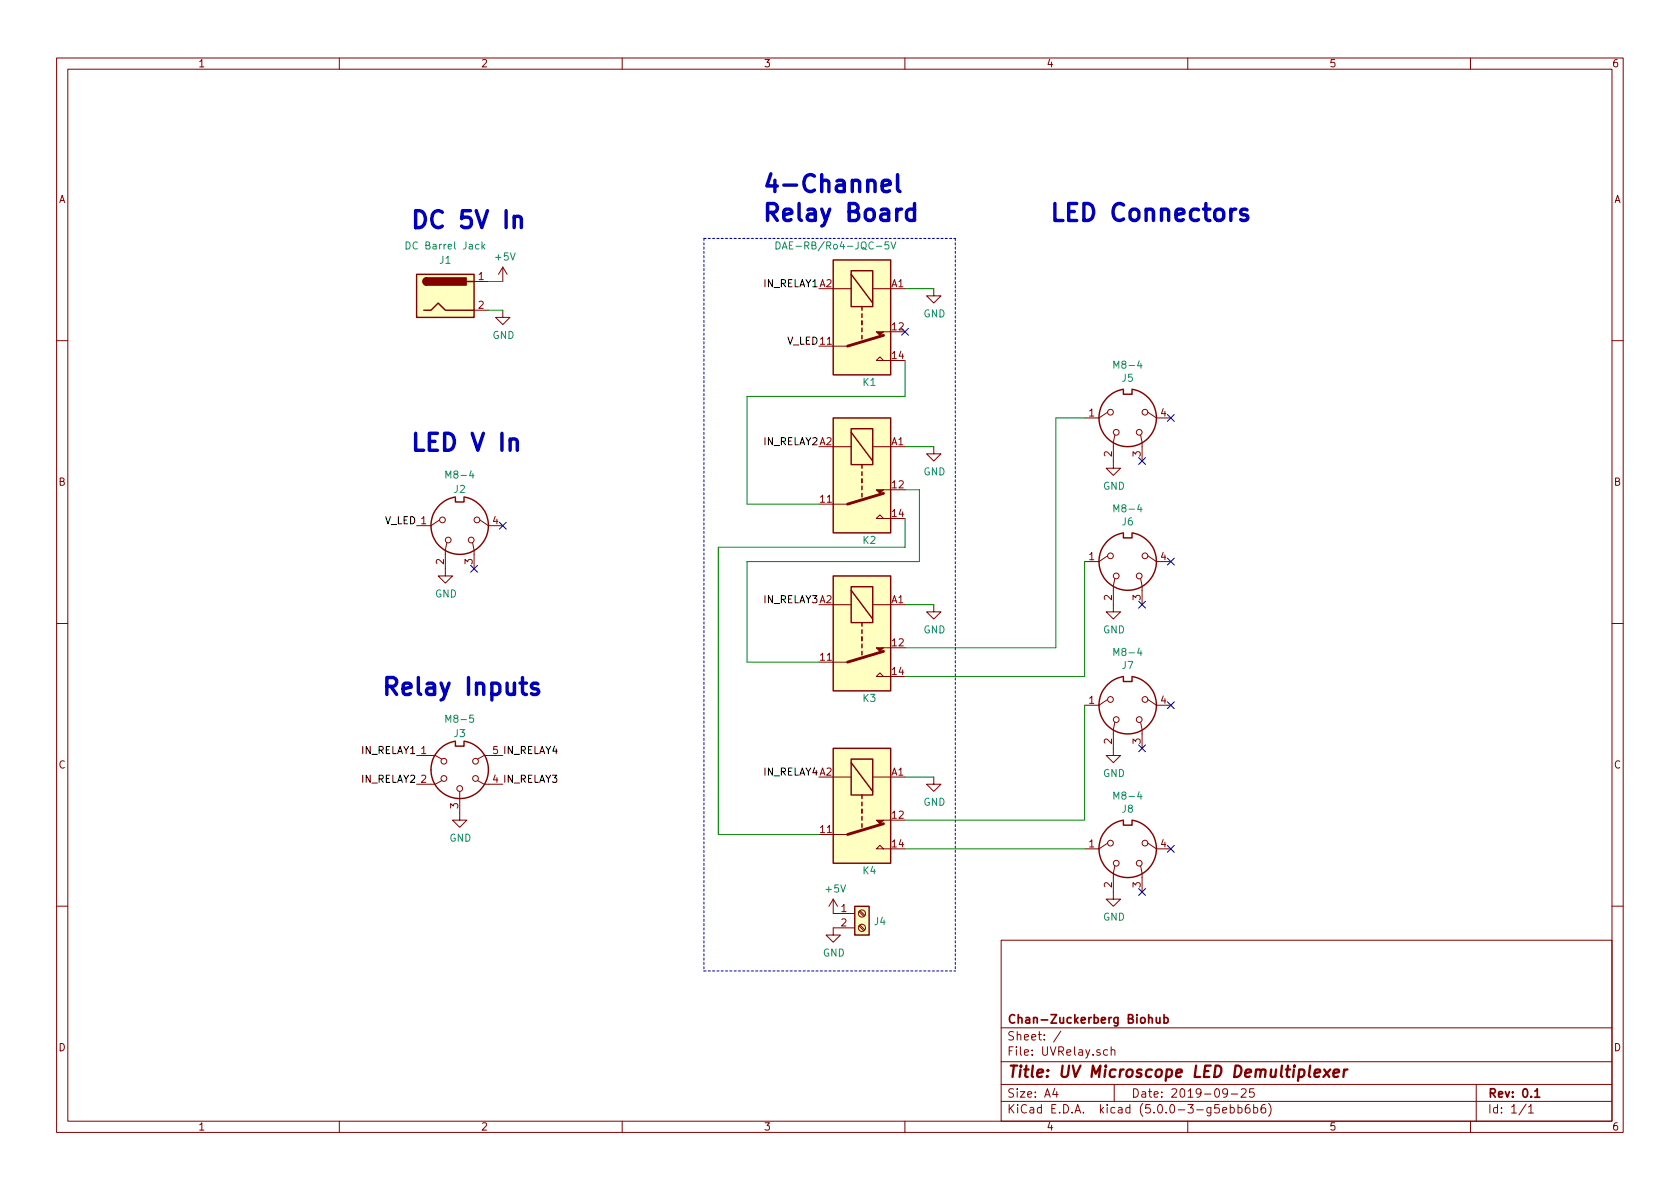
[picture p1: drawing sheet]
EESchema Schematic File Version 4
LIBS:UVRelay-cache
EELAYER 26 0
EELAYER END
$Descr A4 11693 8268
encoding utf-8
Sheet 1 1
Title "UV Microscope LED Demultiplexer"
Date "2019-09-25"
Rev "0.1"
Comp "Chan-Zuckerberg Biohub"
Comment1 ""
Comment2 ""
Comment3 ""
Comment4 ""
$EndDescr
$Comp
L Relay:FINDER-32.21-x000 K1
U 1 1
P 6000 2200
F 0 "K1" V 6450 2200 50  0000 L CNN
F 1 " DAE-RB/Ro4-JQC-5V" V 5500 1550 50  0000 L CNN
F 2 "Relay_THT:Relay_SPST_Finder_32.21-x300" H 7270 2170 50  0001 C CNN
F 3 "https://gfinder.findernet.com/assets/Series/355/S32EN.pdf" H 6000 2200 50  0001 C CNN
	1    6000 2200
	0    1    1    0   
$EndComp
$Comp
L Relay:FINDER-32.21-x000 K2
U 1 1
P 6000 3300
F 0 "K2" V 6450 3300 50  0000 L CNN
F 1 "FINDER-32.21-x000" V 6430 3255 50  0001 L CNN
F 2 "Relay_THT:Relay_SPST_Finder_32.21-x300" H 7270 3270 50  0001 C CNN
F 3 "https://gfinder.findernet.com/assets/Series/355/S32EN.pdf" H 6000 3300 50  0001 C CNN
	1    6000 3300
	0    1    1    0   
$EndComp
$Comp
L Relay:FINDER-32.21-x000 K3
U 1 1
P 6000 4400
F 0 "K3" V 6450 4400 50  0000 L CNN
F 1 "FINDER-32.21-x000" V 6430 4355 50  0001 L CNN
F 2 "Relay_THT:Relay_SPST_Finder_32.21-x300" H 7270 4370 50  0001 C CNN
F 3 "https://gfinder.findernet.com/assets/Series/355/S32EN.pdf" H 6000 4400 50  0001 C CNN
	1    6000 4400
	0    1    1    0   
$EndComp
$Comp
L Relay:FINDER-32.21-x000 K4
U 1 1
P 6000 5600
F 0 "K4" V 6450 5600 50  0000 L CNN
F 1 "FINDER-32.21-x000" V 6430 5555 50  0001 L CNN
F 2 "Relay_THT:Relay_SPST_Finder_32.21-x300" H 7270 5570 50  0001 C CNN
F 3 "https://gfinder.findernet.com/assets/Series/355/S32EN.pdf" H 6000 5600 50  0001 C CNN
	1    6000 5600
	0    1    1    0   
$EndComp
$Comp
L Connector:Barrel_Jack J1
U 1 1
P 3100 2050
F 0 "J1" H 3100 2300 50  0000 C CNN
F 1 "DC Barrel Jack" H 3100 2400 50  0000 C CNN
F 2 "" H 3150 2010 50  0001 C CNN
F 3 "~" H 3150 2010 50  0001 C CNN
	1    3100 2050
	1    0    0    -1  
$EndComp
$Comp
L Connector:DIN-4 J5
U 1 1
P 7850 2900
F 0 "J5" H 7850 2626 50  0000 C CNN
F 1 "M8-4" H 7850 2535 50  0000 C CNN
F 2 "" H 7850 2900 50  0001 C CNN
F 3 "http://www.mouser.com/ds/2/18/40_c091_abd_e-75918.pdf" H 7850 2900 50  0001 C CNN
	1    7850 2900
	1    0    0    1   
$EndComp
$Comp
L Connector:DIN-4 J6
U 1 1
P 7850 3900
F 0 "J6" H 7850 3626 50  0000 C CNN
F 1 "M8-4" H 7850 3535 50  0000 C CNN
F 2 "" H 7850 3900 50  0001 C CNN
F 3 "http://www.mouser.com/ds/2/18/40_c091_abd_e-75918.pdf" H 7850 3900 50  0001 C CNN
	1    7850 3900
	1    0    0    1   
$EndComp
$Comp
L Connector:DIN-4 J7
U 1 1
P 7850 4900
F 0 "J7" H 7850 4626 50  0000 C CNN
F 1 "M8-4" H 7850 4535 50  0000 C CNN
F 2 "" H 7850 4900 50  0001 C CNN
F 3 "http://www.mouser.com/ds/2/18/40_c091_abd_e-75918.pdf" H 7850 4900 50  0001 C CNN
	1    7850 4900
	1    0    0    1   
$EndComp
$Comp
L Connector:DIN-4 J8
U 1 1
P 7850 5900
F 0 "J8" H 7850 5626 50  0000 C CNN
F 1 "M8-4" H 7850 5535 50  0000 C CNN
F 2 "" H 7850 5900 50  0001 C CNN
F 3 "http://www.mouser.com/ds/2/18/40_c091_abd_e-75918.pdf" H 7850 5900 50  0001 C CNN
	1    7850 5900
	1    0    0    1   
$EndComp
$Comp
L power:GND #PWR04
U 1 1
P 3500 2150
F 0 "#PWR04" H 3500 1900 50  0001 C CNN
F 1 "GND" H 3505 1977 50  0000 C CNN
F 2 "" H 3500 2150 50  0001 C CNN
F 3 "" H 3500 2150 50  0001 C CNN
	1    3500 2150
	1    0    0    -1  
$EndComp
$Comp
L power:+5V #PWR03
U 1 1
P 3500 1950
F 0 "#PWR03" H 3500 1800 50  0001 C CNN
F 1 "+5V" H 3515 2123 50  0000 C CNN
F 2 "" H 3500 1950 50  0001 C CNN
F 3 "" H 3500 1950 50  0001 C CNN
	1    3500 1950
	1    0    0    -1  
$EndComp
Wire Wire Line
	6300 2500 6300 2750
Wire Wire Line
	6300 2750 5200 2750
Wire Wire Line
	5200 2750 5200 3500
Wire Wire Line
	5200 3500 5700 3500
Wire Wire Line
	5200 4600 5700 4600
Wire Wire Line
	6300 3600 6300 3800
Wire Wire Line
	6300 3800 5000 3800
Wire Wire Line
	5000 3800 5000 5800
Wire Wire Line
	5000 5800 5700 5800
Wire Wire Line
	6300 3400 6400 3400
Wire Wire Line
	6400 3400 6400 3900
Wire Wire Line
	6400 3900 5200 3900
Wire Wire Line
	5200 3900 5200 4600
Wire Wire Line
	6300 5900 7550 5900
Wire Wire Line
	6300 5700 7550 5700
Wire Wire Line
	7550 5700 7550 4900
Wire Wire Line
	6300 4700 7550 4700
Wire Wire Line
	7550 4700 7550 3900
Wire Wire Line
	6300 4500 7350 4500
Wire Wire Line
	7350 4500 7350 2900
Wire Wire Line
	7350 2900 7550 2900
Text Label 5700 2000 2    50   ~ 0
IN_RELAY1
Text Label 5700 3100 2    50   ~ 0
IN_RELAY2
Text Label 5700 4200 2    50   ~ 0
IN_RELAY3
Text Label 5700 5400 2    50   ~ 0
IN_RELAY4
NoConn ~ 6300 2300
NoConn ~ 7950 3200
NoConn ~ 8150 2900
NoConn ~ 7950 5200
NoConn ~ 8150 4900
NoConn ~ 7950 6200
NoConn ~ 8150 5900
$Comp
L power:GND #PWR011
U 1 1
P 7750 3200
F 0 "#PWR011" H 7750 2950 50  0001 C CNN
F 1 "GND" H 7755 3027 50  0000 C CNN
F 2 "" H 7750 3200 50  0001 C CNN
F 3 "" H 7750 3200 50  0001 C CNN
	1    7750 3200
	1    0    0    -1  
$EndComp
$Comp
L power:GND #PWR012
U 1 1
P 7750 4200
F 0 "#PWR012" H 7750 3950 50  0001 C CNN
F 1 "GND" H 7755 4027 50  0000 C CNN
F 2 "" H 7750 4200 50  0001 C CNN
F 3 "" H 7750 4200 50  0001 C CNN
	1    7750 4200
	1    0    0    -1  
$EndComp
$Comp
L power:GND #PWR013
U 1 1
P 7750 5200
F 0 "#PWR013" H 7750 4950 50  0001 C CNN
F 1 "GND" H 7755 5027 50  0000 C CNN
F 2 "" H 7750 5200 50  0001 C CNN
F 3 "" H 7750 5200 50  0001 C CNN
	1    7750 5200
	1    0    0    -1  
$EndComp
$Comp
L power:GND #PWR014
U 1 1
P 7750 6200
F 0 "#PWR014" H 7750 5950 50  0001 C CNN
F 1 "GND" H 7755 6027 50  0000 C CNN
F 2 "" H 7750 6200 50  0001 C CNN
F 3 "" H 7750 6200 50  0001 C CNN
	1    7750 6200
	1    0    0    -1  
$EndComp
$Comp
L power:GND #PWR010
U 1 1
P 6500 5400
F 0 "#PWR010" H 6500 5150 50  0001 C CNN
F 1 "GND" H 6505 5227 50  0000 C CNN
F 2 "" H 6500 5400 50  0001 C CNN
F 3 "" H 6500 5400 50  0001 C CNN
	1    6500 5400
	1    0    0    -1  
$EndComp
$Comp
L power:GND #PWR09
U 1 1
P 6500 4200
F 0 "#PWR09" H 6500 3950 50  0001 C CNN
F 1 "GND" H 6505 4027 50  0000 C CNN
F 2 "" H 6500 4200 50  0001 C CNN
F 3 "" H 6500 4200 50  0001 C CNN
	1    6500 4200
	1    0    0    -1  
$EndComp
$Comp
L power:GND #PWR08
U 1 1
P 6500 3100
F 0 "#PWR08" H 6500 2850 50  0001 C CNN
F 1 "GND" H 6505 2927 50  0000 C CNN
F 2 "" H 6500 3100 50  0001 C CNN
F 3 "" H 6500 3100 50  0001 C CNN
	1    6500 3100
	1    0    0    -1  
$EndComp
$Comp
L power:GND #PWR07
U 1 1
P 6500 2000
F 0 "#PWR07" H 6500 1750 50  0001 C CNN
F 1 "GND" H 6505 1827 50  0000 C CNN
F 2 "" H 6500 2000 50  0001 C CNN
F 3 "" H 6500 2000 50  0001 C CNN
	1    6500 2000
	1    0    0    -1  
$EndComp
Wire Wire Line
	6500 2000 6300 2000
Wire Wire Line
	6500 3100 6300 3100
Wire Wire Line
	6500 4200 6300 4200
Wire Wire Line
	6500 5400 6300 5400
Wire Wire Line
	3400 1950 3500 1950
Wire Wire Line
	3500 2150 3400 2150
$Comp
L Connector:DIN-5 J3
U 1 1
P 3200 5350
F 0 "J3" H 3200 5100 50  0000 C CNN
F 1 "M8-5" H 3200 5000 50  0000 C CNN
F 2 "" H 3200 5350 50  0001 C CNN
F 3 "http://www.mouser.com/ds/2/18/40_c091_abd_e-75918.pdf" H 3200 5350 50  0001 C CNN
	1    3200 5350
	1    0    0    1   
$EndComp
$Comp
L power:GND #PWR02
U 1 1
P 3200 5650
F 0 "#PWR02" H 3200 5400 50  0001 C CNN
F 1 "GND" H 3205 5477 50  0000 C CNN
F 2 "" H 3200 5650 50  0001 C CNN
F 3 "" H 3200 5650 50  0001 C CNN
	1    3200 5650
	1    0    0    -1  
$EndComp
Text Label 2900 5250 2    50   ~ 0
IN_RELAY1
Text Label 2900 5450 2    50   ~ 0
IN_RELAY2
Text Label 3500 5450 0    50   ~ 0
IN_RELAY3
Text Label 3500 5250 0    50   ~ 0
IN_RELAY4
$Comp
L Connector:DIN-4 J2
U 1 1
P 3200 3650
F 0 "J2" H 3200 3400 50  0000 C CNN
F 1 "M8-4" H 3200 3300 50  0000 C CNN
F 2 "" H 3200 3650 50  0001 C CNN
F 3 "http://www.mouser.com/ds/2/18/40_c091_abd_e-75918.pdf" H 3200 3650 50  0001 C CNN
	1    3200 3650
	1    0    0    1   
$EndComp
Text Label 2900 3650 2    50   ~ 0
V_LED
$Comp
L power:GND #PWR01
U 1 1
P 3100 3950
F 0 "#PWR01" H 3100 3700 50  0001 C CNN
F 1 "GND" H 3105 3777 50  0000 C CNN
F 2 "" H 3100 3950 50  0001 C CNN
F 3 "" H 3100 3950 50  0001 C CNN
	1    3100 3950
	1    0    0    -1  
$EndComp
NoConn ~ 3300 3950
NoConn ~ 3500 3650
Text Label 5700 2400 2    50   ~ 0
V_LED
Text Notes 7300 1550 0    118  ~ 24
LED Connectors\n
Text Notes 5300 1550 0    118  ~ 24
4-Channel\nRelay Board
Text Notes 2850 1600 0    118  ~ 24
DC 5V In
Text Notes 2850 3150 0    118  ~ 24
LED V In
Text Notes 2650 4850 0    118  ~ 24
Relay Inputs
Wire Notes Line
	4900 6750 6650 6750
Wire Notes Line
	4900 1650 6650 1650
$Comp
L Connector:Screw_Terminal_01x02 J4
U 1 1
P 6000 6350
F 0 "J4" H 6080 6296 50  0000 L CNN
F 1 "Screw_Terminal_01x02" H 6080 6251 50  0001 L CNN
F 2 "" H 6000 6350 50  0001 C CNN
F 3 "~" H 6000 6350 50  0001 C CNN
	1    6000 6350
	1    0    0    -1  
$EndComp
$Comp
L power:GND #PWR06
U 1 1
P 5800 6450
F 0 "#PWR06" H 5800 6200 50  0001 C CNN
F 1 "GND" H 5805 6277 50  0000 C CNN
F 2 "" H 5800 6450 50  0001 C CNN
F 3 "" H 5800 6450 50  0001 C CNN
	1    5800 6450
	1    0    0    -1  
$EndComp
$Comp
L power:+5V #PWR05
U 1 1
P 5800 6350
F 0 "#PWR05" H 5800 6200 50  0001 C CNN
F 1 "+5V" H 5815 6523 50  0000 C CNN
F 2 "" H 5800 6350 50  0001 C CNN
F 3 "" H 5800 6350 50  0001 C CNN
	1    5800 6350
	1    0    0    -1  
$EndComp
Wire Notes Line
	6650 1650 6650 6750
Wire Notes Line
	4900 1650 4900 6750
NoConn ~ 7950 4200
NoConn ~ 8150 3900
$EndSCHEMATC
